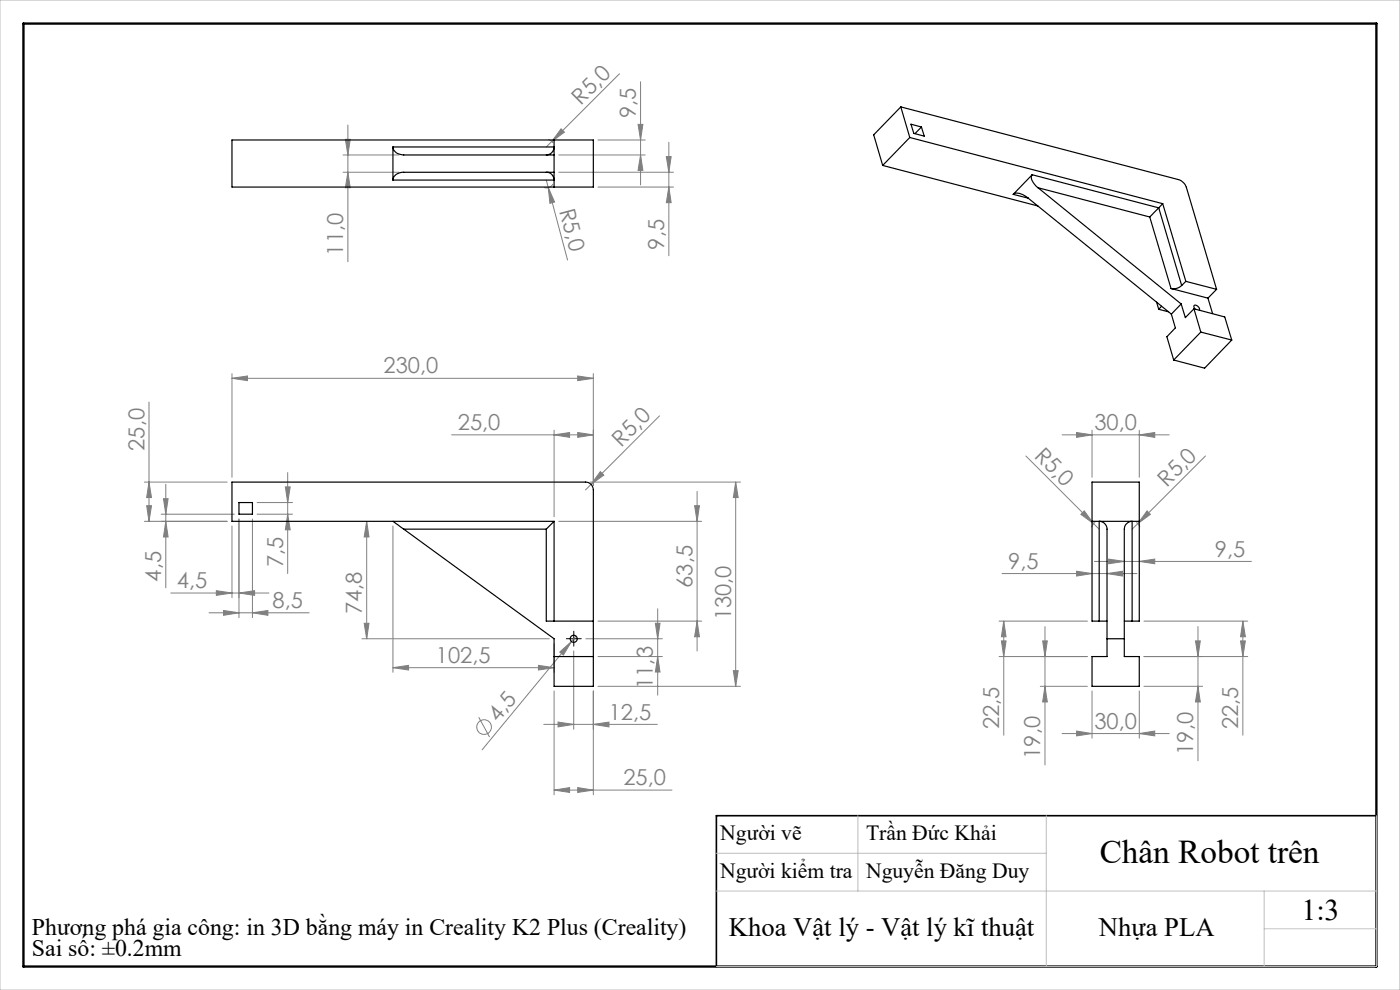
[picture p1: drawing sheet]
<svg xmlns="http://www.w3.org/2000/svg" width="297mm" height="210mm" viewBox="0 0 297 210" stroke-linecap="round" stroke-linejoin="round" font-family="sans-serif">
<g fill="none" stroke="#808080" stroke-width=".21">
<path d="M131.4 15.7l-15.5 15.5M135.9 17.3v21.9M72.8 36.5h11.9M72.8 32.9h11.9M73.3 29.6h1l-.5 3.3zM73.8 36.5l.5 3.3h-1zM73.8 26.5v29M115.9 38.2l4.5 17M116.3 29.6l.6 .2 .4 .5M116.3 39.8l1.4 3.1-1 .2zM117.3 39a1.56 1.56 0 0 1-1.9 .8M118.5 36.5h24.4"/>
<path d="M118.5 32.9h18.4M119 27.3l.7 .7-2.6 2zM126.9 39.7h16M126.9 29.7h10M135.4 26.4h1l-.5 3.3zM135.9 32.9l.5 3.3h-1zM141.4 33.2h1l-.5 3.3zM141.9 30.2v24M141.9 39.7l.5 3.3h-1zM49.2 79.3v21.9M122.6 79.8l3.3 .4-3.3 .5zM125.9 79.3v23.6"/>
<path d="M31.6 85.3v25.3M49.2 80.2l3.3-.4v.9zM49.2 80.2h76.7M95.8 92.2h30.1M117.5 92.2l3.3-.5v1.1zM117.5 91.3v18.3M122.6 91.7l3.3 .5-3.3 .6zM139.9 88.2l-15.7 15.7M217.6 96.7l14.4 14.4M225.3 92.2h22.7M228.4 91.7l3.3 .5-3.3 .6zM231.7 91.3v9.9"/>
<path d="M241.7 92.2l3.3-.5v1.1zM241.7 91.3v9.9M255.7 96.7l-14.3 14.4M30.6 102.3h17.6M30.6 110.6h17.6M31.1 107.3h1l-.5 3.3zM31.6 102.3l.5 3.2h-1zM34.2 109.1h15.5M34.7 105.8h1l-.5 3.3zM35.2 102.7v22M35.2 110.6l.5 3.3h-1zM49.2 111.6v15.2"/>
<path d="M50.7 110.1v20.9M53.6 110.1v20.9M54.5 109.1h7.6M54.5 106.6h7.6M60.5 103.3h1.1l-.6 3.3zM61 109.1l.6 3.3h-1.1zM61 100.3v21.4M77.8 110.6l.5 3.3h-1zM77.8 110.6v24.9M83.4 111.6v31M118.5 110.6h30.4M125.2 102.3h31.9"/>
<path d="M127.4 100l.7 .8-2.7 2zM147.4 107.3h1l-.5 3.3zM147.9 104.2v33.9M156.1 102.3l.5 3.2h-1zM156.1 102.3v43.3M230 108.4l2 2.7-2.7-2zM232 111.1l1.2 1.1M232.2 119.1h33.3M232.3 110.8l-.3 .3-.4 .8M235.2 118.6l3.3 .5-3.3 .5zM241.1 110.8l.5 .6 .2 .5M241.4 111.1l-1.2 1.1"/>
<path d="M241.7 119.1l3.3-.5v1zM243.3 108.4l.8 .7-2.7 2zM36.2 125.8h20.8M44.3 130h21.3M45.9 125.3l3.3 .5-3.3 .5zM47.4 129.5l3.3 .5-3.3 .5zM50.7 125.8l3.3-.5v1zM53.6 130l3.2-.5v1zM76.8 135.5h39.7M77.3 132.2h1l-.5 3.3zM117.5 136.5v6.1M118.7 138.3l2.5-2.2-1.7 2.9z"/>
<path d="M121.2 136.1l-18.9 23M121.7 138.1v16.6M122.2 134.9l-1 1.2M124.3 135.5h16.2M126.9 131.8h22M126.9 139.3h13.6M139 132.2h1l-.5 3.3zM139.5 139.3l.5 3.2h-1zM139.5 129.1v18.4M147.9 131.8l.5 3.3h-1zM211.9 131.8h18.8M212.4 136h1l-.5 3.3z"/>
<path d="M212.6 121.7h28.6M212.9 131.8l.5 3.3h-1zM212.9 131.8v24.2M221.2 136h1l-.5 3.3zM221.7 132.9v29.4M228.4 121.2l3.3 .5-3.3 .5zM230.7 139.3h-18.8M234.8 121.7l3.4-.5v1zM242.7 139.3h22M242.7 131.8h22M253.6 136h1l-.5 3.3zM254.1 132.9v28.5"/>
<path d="M263.2 136h1l-.5 3.3zM263.7 131.8l.5 3.3h-1zM263.7 131.8v24.2M83.4 141.6l3.3-.5v1zM83.4 141.6h34.1M101.6 152.1l2.3 4.2M114.2 141.1l3.3 .5-3.3 .5zM115.4 153.7h24.1M117.5 146.6v22M118.4 153.2l3.3 .5-3.3 .5zM125.9 153.7l3.3-.5v1zM125.9 146.6v22"/>
<path d="M126.9 145.6h30.2M155.6 142.3h1l-.5 3.3zM220.7 145.6h10M221.7 145.6l.5 3.3h-1zM225.3 155.6h22.7M228.4 155.1l3.3 .5-3.3 .5zM231.7 146.6v10M241.7 155.6l3.3-.5v1zM241.7 146.6v10M242.7 145.6h12.4M254.1 145.6l.5 3.3h-1zM117.5 167.6l3.3-.5v1z"/>
<path d="M117.5 167.6h25.1M122.6 167.1l3.3 .5-3.3 .5z"/>
<circle cx="102.7" cy="154.2" r="1.55"/>
</g>
<path d="M120.9 135.5h-.8M121.7 134.7v-.8M121.7 136.3v.8M122.6 135.5h.7" fill="none" stroke="#000" stroke-width=".21" stroke-dasharray="15.2 1.3 1.3 1.3"/>
<path d="M120.9 135.5h1.7M121.7 134.7v1.6" fill="none" stroke="#000" stroke-width=".21"/>
<path d="M292 173h-140v32" fill="none" stroke="#000" stroke-width=".35"/>
<path d="M5 5h287v200h-287z" fill="none" stroke="#000" stroke-width=".5"/>
<path d="M0 0h297v210h-297zM182 173v16M222 173v32M292 173v32h-140M152 189h140M152 181h70M268.2 189v16M268.2 197h23.8" fill="none" stroke="#c0c0c0" stroke-width=".21"/>
<g fill="#808080">
<path d="M230 108.4l2 2.7-2.7-2z"/>
<path d="M127.4 100l.7 .8-2.7 2z"/>
<path d="M119 27.3l.7 .7-2.6 2z"/>
<path d="M243.3 108.4l.8 .7-2.7 2z"/>
<path d="M118.7 138.3l2.5-2.2-1.7 2.9z"/>
<path d="M116.3 39.8l1.4 3.1-1 .2z"/>
<path d="M234.8 121.7l3.4-.5v1zM228.4 121.2l3.3 .5-3.3 .5zM241.7 119.1l3.3-.5v1zM235.2 118.6l3.3 .5-3.3 .5z"/>
<path d="M114.2 141.1l3.3 .5-3.3 .5zM83.4 141.6l3.3-.5v1zM122.6 79.8l3.3 .4-3.3 .5zM49.2 80.2l3.3-.4v.9zM50.7 125.8l3.3-.5v1zM45.9 125.3l3.3 .5-3.3 .5zM122.6 167.1l3.3 .5-3.3 .5zM117.5 167.6l3.3-.5v1zM122.6 91.7l3.3 .5-3.3 .6zM117.5 92.2l3.3-.5v1.1zM125.9 153.7l3.3-.5v1zM118.4 153.2l3.3 .5-3.3 .5z"/>
<path d="M47.4 129.5l3.3 .5-3.3 .5zM53.6 130l3.2-.5v1zM228.4 155.1l3.3 .5-3.3 .5zM241.7 155.6l3.3-.5v1zM228.4 91.7l3.3 .5-3.3 .6zM241.7 92.2l3.3-.5v1.1z"/>
<path d="M221.7 145.6l.5 3.3h-1zM221.2 136h1l-.5 3.3z"/>
<path d="M155.6 142.3h1l-.5 3.3zM156.1 102.3l.5 3.2h-1zM77.3 132.2h1l-.5 3.3zM77.8 110.6l.5 3.3h-1zM31.1 107.3h1l-.5 3.3zM31.6 102.3l.5 3.2h-1zM61 109.1l.6 3.3h-1.1zM60.5 103.3h1.1l-.6 3.3zM139.5 139.3l.5 3.2h-1zM139 132.2h1l-.5 3.3zM254.1 145.6l.5 3.3h-1zM253.6 136h1l-.5 3.3z"/>
<path d="M141.4 33.2h1l-.5 3.3zM141.9 39.7l.5 3.3h-1zM135.4 26.4h1l-.5 3.3zM135.9 32.9l.5 3.3h-1z"/>
<path d="M73.3 29.6h1l-.5 3.3zM73.8 36.5l.5 3.3h-1z"/>
<path d="M263.7 131.8l.5 3.3h-1zM263.2 136h1l-.5 3.3z"/>
<path d="M147.4 107.3h1l-.5 3.3zM147.9 131.8l.5 3.3h-1zM34.7 105.8h1l-.5 3.3zM35.2 110.6l.5 3.3h-1zM212.9 131.8l.5 3.3h-1zM212.4 136h1l-.5 3.3z"/>
</g>
<g fill="none" stroke="#000" stroke-width=".25">
<path d="M49.2 29.7h76.7v10h-76.7zM83.4 31.2a2.06 2.06 0 0 0 2.3 1.7h31.8M83.4 31.2h34.1a1.69 1.69 0 0 1-1.6 1.7M83.4 31.2v7M115.9 36.5a1.63 1.63 0 0 1 1.6 1.7h-34.1M117.5 36.5h-31.8a2 2 0 0 0-2.3 1.7M117.5 29.7v10M187.3 35.1l32.9 8.6M191.1 22.7l58.9 15.4a2.64 2.64 0 0 1 1.7 1.6l6.4 21.7M191.1 22.7l1.9 6.5M191.1 22.7l-5.8 5.9 2 6.5M193 29.2l53.7 14"/>
<path d="M193 29.2l-5.7 5.9M193.3 26.3l2.2 .6 .6 2-2.2-.6zM195.5 26.9l-1.4 1.5M219 37.1a1.75 1.75 0 0 0 .6 2.1l.6 .6M219 37.1l26.8 7M219 37.1l-4.1 4.1M220.2 39.8l30.4 24.7M220.2 39.8l23.7 6.2M214.9 41.2a2.66 2.66 0 0 1 3.2 .8l30.4 24.6M214.9 41.2l3.3 .8M243.9 46l4.5 15.2M245.8 44.1l-1.9 1.9"/>
<path d="M245.8 44.1l4.9 16.5M246.7 43.2l4.9 16.5M246.7 43.2l-.9 .9M251.6 59.7l6.5 1.7M251.6 59.7l-.9 .9M245.4 64.1l.4 1.5M245.8 65.6l2.1 .5M246.4 65l-.6 .6M248.4 61.2l7.9 2M248.5 66.6l.8 3-1.8 1.8 1.5 5M250.6 64.5l-2.1 2.1M250.6 64.5l.9 2.9 1.8-1.9"/>
<path d="M250.7 60.6a2.51 2.51 0 0 1-2.3 .6M253.3 65.5l1.4 4.9M253.3 65.5l6.5 1.7 1.5 4.9M253.5 65.6a.43 .43 0 0 1-.2-.6 .43 .43 0 0 1 .5-.2 .88 .88 0 0 1 .6 1M254.7 70.4l-5.7 6M254.7 70.4l6.6 1.7M256.3 63.2l.9 3.3M258.1 61.4l-1.8 1.8M261.3 72.1l-5.7 6-6.6-1.7M50.7 106.6h2.9v2.5h-2.9zM83.4 110.6l2.3 1.6M85.7 112.2h30.2"/>
<path d="M115.9 112.2v19.6h1.6M117.5 110.6h-68.3v-8.3h75a1.69 1.69 0 0 1 1.7 1.6v41.7h-8.4v-10.1l-31.8-23.3M117.5 110.6l-1.6 1.6M117.5 110.6v21.2M231.7 110.6h10M117.5 131.8h8.4M117.5 139.3h8.4M233.2 131.8v-21.2a1.69 1.69 0 0 1 1.6 1.6v27.1h-3.1v6.3h10v-6.3h-3.2v-27.1a1.69 1.69 0 0 1 1.7-1.6v21.2M233.2 131.8h1.6M233.2 131.8h-1.5v-29.5h10v29.5h-1.5M234.8 135.5h3.7M238.5 131.8h1.7"/>
<circle cx="121.7" cy="135.5" r=".74"/>
</g>
<text font-size="7.1" x="233.3" y="183">Chân Robot trên</text>
<text font-size="6.3" x="276.1" y="195.1">1:3</text>
<g font-size="5.6">
<text x="154.6" y="198.6">Khoa Vật lý - Vật lý kĩ thuật</text>
<text x="233.1" y="198.6">Nhựa PLA</text>
</g>
<g font-size="5">
<text x="6.8" y="198.3">Phương phá gia công: in 3D bằng máy in Creality K2 Plus (Creality)</text>
<text x="6.8" y="202.9">Sai số: ±0.2mm</text>
</g>
<g font-size="4.7" fill="#808080">
<text x="123.3" y="22.4" transform="rotate(-45 123.3 22.4)">R5,0</text>
<text x="134.9" y="25.1" transform="rotate(-90 134.9 25.1)">9,5</text>
<text x="118.6" y="44.7" transform="rotate(75 118.6 44.7)">R5,0</text>
<text x="140.9" y="52.9" transform="rotate(-90 140.9 52.9)">9,5</text>
<text x="72.8" y="54.2" transform="rotate(-90 72.8 54.2)">11,0</text>
<text x="81.4" y="79.2">230,0</text>
<text x="30.6" y="95.6" transform="rotate(-90 30.6 95.6)">25,0</text>
<text x="97.1" y="91.2">25,0</text>
<text x="131.8" y="95" transform="rotate(-45 131.8 95)">R5,0</text>
<text x="232.2" y="91.2">30,0</text>
<text x="219.3" y="96.9" transform="rotate(45 219.3 96.9)">R5,0</text>
<text x="247.6" y="103.5" transform="rotate(-45 247.6 103.5)">R5,0</text>
<text x="257.7" y="118.1">9,5</text>
<text x="34.2" y="123.4" transform="rotate(-90 34.2 123.4)">4,5</text>
<text x="37.5" y="124.8">4,5</text>
<text x="60.1" y="120.3" transform="rotate(-90 60.1 120.3)">7,5</text>
<text x="146.9" y="124.7" transform="rotate(-90 146.9 124.7)">63,5</text>
<text x="213.9" y="120.6">9,5</text>
<text x="57.8" y="129">8,5</text>
<text x="76.8" y="130.3" transform="rotate(-90 76.8 130.3)">74,8</text>
<text x="155.1" y="131.6" transform="rotate(-90 155.1 131.6)">130,0</text>
<text x="92.5" y="140.6">102,5</text>
<text x="138.5" y="146.1" transform="rotate(-90 138.5 146.1)">11,3</text>
<text x="105.7" y="153.3" transform="rotate(-51 105.7 153.3)">4,5</text>
<text x="129.1" y="152.6">12,5</text>
<text x="211.9" y="154.6" transform="rotate(-90 211.9 154.6)">22,5</text>
<text x="232.2" y="154.6">30,0</text>
<text x="262.7" y="154.6" transform="rotate(-90 262.7 154.6)">22,5</text>
<text x="220.7" y="161" transform="rotate(-90 220.7 161)">19,0</text>
<text x="253.1" y="160.1" transform="rotate(-90 253.1 160.1)">19,0</text>
<text x="132.2" y="166.6">25,0</text>
</g>
<g font-size="4.6">
<text x="152.8" y="178.2">Người vẽ</text>
<text x="183.7" y="178.2">Trần Đức Khải</text>
<text x="152.8" y="186.3">Người kiểm tra</text>
<text x="183.7" y="186.3">Nguyễn Đăng Duy</text>
</g>
</svg>
